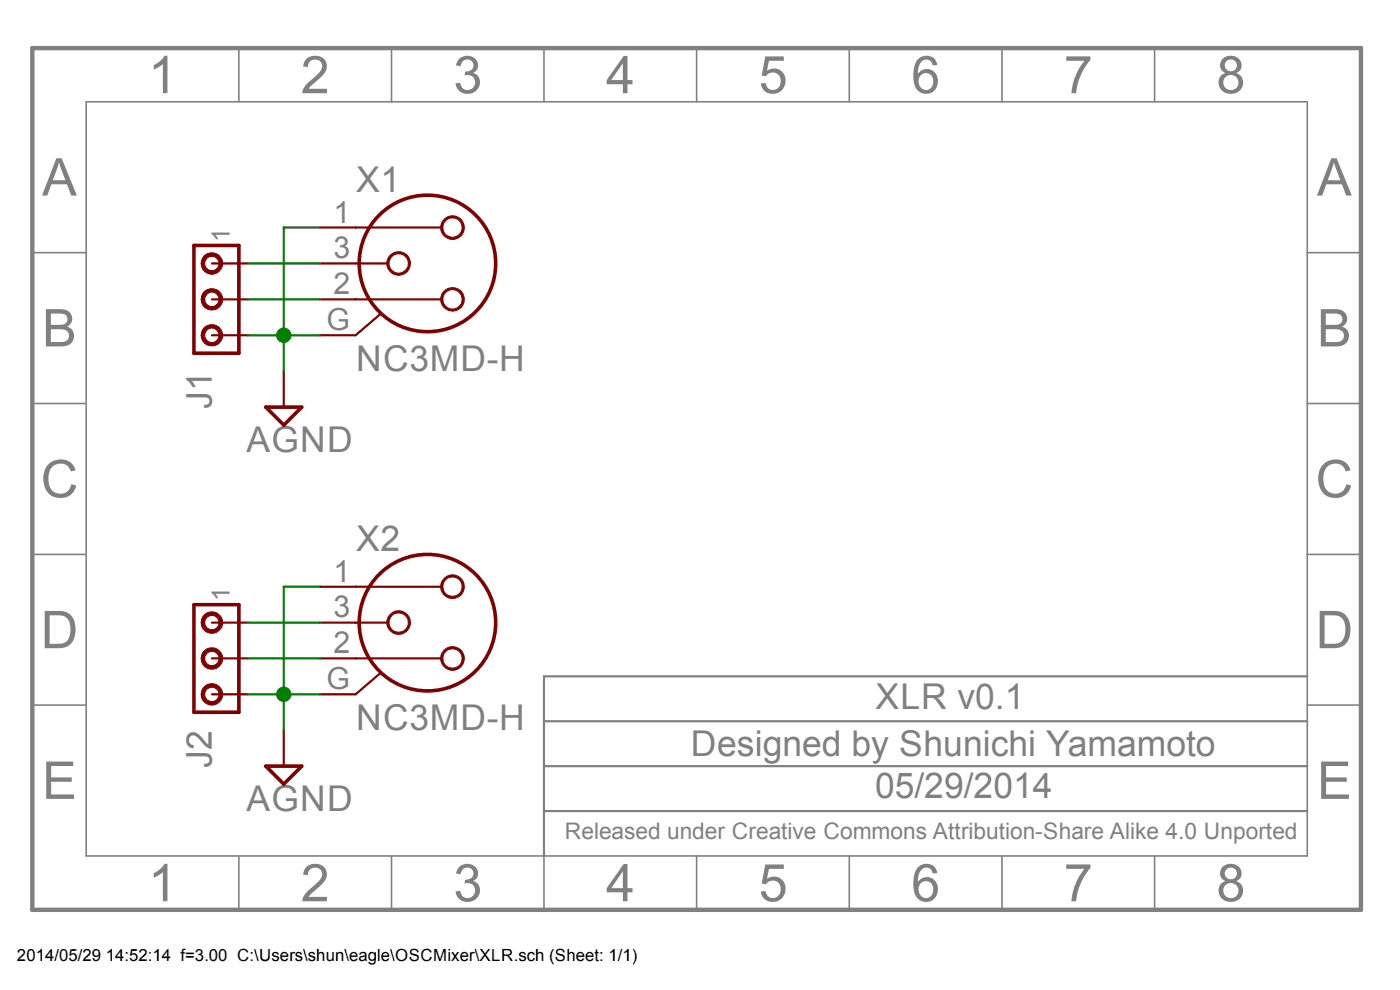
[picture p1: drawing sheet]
<?xml version="1.0" encoding="utf-8"?>
<!DOCTYPE eagle SYSTEM "eagle.dtd">
<eagle version="6.5.0">
<drawing>
<settings>
<setting alwaysvectorfont="no"/>
<setting verticaltext="up"/>
</settings>
<grid distance="0.1" unitdist="inch" unit="inch" style="lines" multiple="1" display="no" altdistance="0.01" altunitdist="inch" altunit="inch"/>
<schematic xreflabel="%F%N/%S.%C%R" xrefpart="/%S.%C%R">
<libraries>
<library name="con-neutrik_ag">
<symbols>
<symbol name="NC3-G">
<wire x1="-5.08" y1="2.54" x2="1.016" y2="2.54" width="0.1524" layer="94"/>
<wire x1="-5.08" y1="-2.54" x2="1.016" y2="-2.54" width="0.1524" layer="94"/>
<wire x1="-5.08" y1="0" x2="-2.794" y2="0" width="0.1524" layer="94"/>
<wire x1="-5.08" y1="-5.08" x2="-3.302" y2="-3.556" width="0.1524" layer="94"/>
<circle x="0" y="0" radius="4.8326" width="0.254" layer="94"/>
<circle x="-2.032" y="0" radius="0.762" width="0.1524" layer="94"/>
<circle x="1.778" y="2.54" radius="0.762" width="0.1524" layer="94"/>
<circle x="1.778" y="-2.54" radius="0.762" width="0.1524" layer="94"/>
<text x="-5.08" y="5.08" size="1.778" layer="95">&gt;NAME</text>
<text x="-5.08" y="-7.62" size="1.778" layer="96">&gt;VALUE</text>
<pin name="1" x="-7.62" y="2.54" visible="pad" length="short" direction="pas" swaplevel="1"/>
<pin name="2" x="-7.62" y="-2.54" visible="pad" length="short" direction="pas" swaplevel="1"/>
<pin name="3" x="-7.62" y="0" visible="pad" length="short" direction="pas" swaplevel="1"/>
<pin name="G" x="-7.62" y="-5.08" visible="pad" length="short" direction="pas"/>
</symbol>
</symbols>
<devicesets>
<deviceset name="NC3" prefix="X">
<gates>
<gate name="G$1" symbol="NC3-G" x="0" y="0" swaplevel="1"/>
</gates>
<devices>
<device name="FD-H" package="NC3FD-H">
<connects>
<connect gate="G$1" pin="1" pad="1"/>
<connect gate="G$1" pin="2" pad="2"/>
<connect gate="G$1" pin="3" pad="3"/>
<connect gate="G$1" pin="G" pad="G"/>
</connects>
<technologies>
<technology name="">
<attribute name="MF" value="NEUTRIK" constant="no"/>
<attribute name="MPN" value="NC3FD-H" constant="no"/>
<attribute name="OC_FARNELL" value="1608398" constant="no"/>
<attribute name="OC_NEWARK" value="87F6600" constant="no"/>
</technology>
</technologies>
</device>
<device name="FD-V" package="NC3FD-V">
<connects>
<connect gate="G$1" pin="1" pad="2"/>
<connect gate="G$1" pin="2" pad="1"/>
<connect gate="G$1" pin="3" pad="3"/>
<connect gate="G$1" pin="G" pad="G"/>
</connects>
<technologies>
<technology name="">
<attribute name="MF" value="FARNELL" constant="no"/>
<attribute name="MPN" value="NC3FDV" constant="no"/>
<attribute name="OC_FARNELL" value="308869" constant="no"/>
<attribute name="OC_NEWARK" value="07WX7308" constant="no"/>
</technology>
</technologies>
</device>
<device name="MD-H" package="NC3MD-H">
<connects>
<connect gate="G$1" pin="1" pad="1"/>
<connect gate="G$1" pin="2" pad="2"/>
<connect gate="G$1" pin="3" pad="3"/>
<connect gate="G$1" pin="G" pad="G"/>
</connects>
<technologies>
<technology name="">
<attribute name="MF" value="NEUTRIK" constant="no"/>
<attribute name="MPN" value="NC3MD-H" constant="no"/>
<attribute name="OC_FARNELL" value="1769923" constant="no"/>
<attribute name="OC_NEWARK" value="87F6598" constant="no"/>
</technology>
</technologies>
</device>
<device name="MD-V" package="NC3MD-V">
<connects>
<connect gate="G$1" pin="1" pad="2"/>
<connect gate="G$1" pin="2" pad="1"/>
<connect gate="G$1" pin="3" pad="3"/>
<connect gate="G$1" pin="G" pad="G"/>
</connects>
<technologies>
<technology name="">
<attribute name="MF" value="" constant="no"/>
<attribute name="MPN" value="NC3MD-V" constant="no"/>
<attribute name="OC_FARNELL" value="308845" constant="no"/>
<attribute name="OC_NEWARK" value="87F6590" constant="no"/>
</technology>
</technologies>
</device>
<device name="FD-H-B" package="NC3FD-H-B">
<connects>
<connect gate="G$1" pin="1" pad="2"/>
<connect gate="G$1" pin="2" pad="1"/>
<connect gate="G$1" pin="3" pad="3"/>
<connect gate="G$1" pin="G" pad="G"/>
</connects>
<technologies>
<technology name="">
<attribute name="MF" value="" constant="no"/>
<attribute name="MPN" value="NC3FD-H-B" constant="no"/>
<attribute name="OC_FARNELL" value="unknown" constant="no"/>
<attribute name="OC_NEWARK" value="27B4248" constant="no"/>
</technology>
</technologies>
</device>
<device name="FD-H-BAG" package="NC3FD-H-BAG">
<connects>
<connect gate="G$1" pin="1" pad="2"/>
<connect gate="G$1" pin="2" pad="1"/>
<connect gate="G$1" pin="3" pad="3"/>
<connect gate="G$1" pin="G" pad="G"/>
</connects>
<technologies>
<technology name="">
<attribute name="MF" value="NEUTRIK" constant="no"/>
<attribute name="MPN" value="NC3FD-H-BAG" constant="no"/>
<attribute name="OC_FARNELL" value="1804674" constant="no"/>
<attribute name="OC_NEWARK" value="89F6038" constant="no"/>
</technology>
</technologies>
</device>
<device name="FD-V-B" package="NC3FD-V-B">
<connects>
<connect gate="G$1" pin="1" pad="2"/>
<connect gate="G$1" pin="2" pad="1"/>
<connect gate="G$1" pin="3" pad="3"/>
<connect gate="G$1" pin="G" pad="G"/>
</connects>
<technologies>
<technology name="">
<attribute name="MF" value="NEUTRIK" constant="no"/>
<attribute name="MPN" value="NC3FD-V-B" constant="no"/>
<attribute name="OC_FARNELL" value="5806150" constant="no"/>
<attribute name="OC_NEWARK" value="27B4255" constant="no"/>
</technology>
</technologies>
</device>
<device name="FD-V-BAG" package="NC3FD-V-BAG">
<connects>
<connect gate="G$1" pin="1" pad="2"/>
<connect gate="G$1" pin="2" pad="1"/>
<connect gate="G$1" pin="3" pad="3"/>
<connect gate="G$1" pin="G" pad="G"/>
</connects>
<technologies>
<technology name="">
<attribute name="MF" value="" constant="no"/>
<attribute name="MPN" value="NC3FD-V-BAG" constant="no"/>
<attribute name="OC_FARNELL" value="unknown" constant="no"/>
<attribute name="OC_NEWARK" value="89F6042" constant="no"/>
</technology>
</technologies>
</device>
<device name="MD-H-B" package="NC3MD-H-B">
<connects>
<connect gate="G$1" pin="1" pad="2"/>
<connect gate="G$1" pin="2" pad="1"/>
<connect gate="G$1" pin="3" pad="3"/>
<connect gate="G$1" pin="G" pad="G"/>
</connects>
<technologies>
<technology name="">
<attribute name="MF" value="" constant="no"/>
<attribute name="MPN" value="NC3MD-H-B" constant="no"/>
<attribute name="OC_FARNELL" value="unknown" constant="no"/>
<attribute name="OC_NEWARK" value="27B4298" constant="no"/>
</technology>
</technologies>
</device>
<device name="MD-V-B" package="NC3MD-V-B">
<connects>
<connect gate="G$1" pin="1" pad="2"/>
<connect gate="G$1" pin="2" pad="1"/>
<connect gate="G$1" pin="3" pad="3"/>
<connect gate="G$1" pin="G" pad="G"/>
</connects>
<technologies>
<technology name="">
<attribute name="MF" value="" constant="no"/>
<attribute name="MPN" value="" constant="no"/>
<attribute name="OC_FARNELL" value="unknown" constant="no"/>
<attribute name="OC_NEWARK" value="unknown" constant="no"/>
</technology>
</technologies>
</device>
<device name="MD-V-BAG" package="NC3MD-V-BAG">
<connects>
<connect gate="G$1" pin="1" pad="2"/>
<connect gate="G$1" pin="2" pad="1"/>
<connect gate="G$1" pin="3" pad="3"/>
<connect gate="G$1" pin="G" pad="G"/>
</connects>
<technologies>
<technology name="">
<attribute name="MF" value="NEUTRIK" constant="no"/>
<attribute name="MPN" value="NC3MD-V-BAG" constant="no"/>
<attribute name="OC_FARNELL" value="unknown" constant="no"/>
<attribute name="OC_NEWARK" value="89F6040" constant="no"/>
</technology>
</technologies>
</device>
<device name="FAH2" package="NC3FAH2">
<connects>
<connect gate="G$1" pin="1" pad="2"/>
<connect gate="G$1" pin="2" pad="1"/>
<connect gate="G$1" pin="3" pad="3"/>
<connect gate="G$1" pin="G" pad="G"/>
</connects>
<technologies>
<technology name="">
<attribute name="MF" value="" constant="no"/>
<attribute name="MPN" value="NC3FAH2" constant="no"/>
<attribute name="OC_FARNELL" value="unknown" constant="no"/>
<attribute name="OC_NEWARK" value="27B4208" constant="no"/>
</technology>
</technologies>
</device>
<device name="FAH2-0" package="NC3FAH2-0">
<connects>
<connect gate="G$1" pin="1" pad="1"/>
<connect gate="G$1" pin="2" pad="2"/>
<connect gate="G$1" pin="3" pad="3"/>
<connect gate="G$1" pin="G" pad="G"/>
</connects>
<technologies>
<technology name="">
<attribute name="MF" value="" constant="no"/>
<attribute name="MPN" value="NC3FAH-2-0" constant="no"/>
<attribute name="OC_FARNELL" value="unknown" constant="no"/>
<attribute name="OC_NEWARK" value="11J5829" constant="no"/>
</technology>
</technologies>
</device>
<device name="FAHR2" package="NC3FAHR2">
<connects>
<connect gate="G$1" pin="1" pad="1"/>
<connect gate="G$1" pin="2" pad="2"/>
<connect gate="G$1" pin="3" pad="3"/>
<connect gate="G$1" pin="G" pad="G"/>
</connects>
<technologies>
<technology name="">
<attribute name="MF" value="" constant="no"/>
<attribute name="MPN" value="" constant="no"/>
<attribute name="OC_FARNELL" value="unknown" constant="no"/>
<attribute name="OC_NEWARK" value="unknown" constant="no"/>
</technology>
</technologies>
</device>
<device name="FAHR2-0" package="NC3FAHR2-0">
<connects>
<connect gate="G$1" pin="1" pad="1"/>
<connect gate="G$1" pin="2" pad="2"/>
<connect gate="G$1" pin="3" pad="3"/>
<connect gate="G$1" pin="G" pad="G"/>
</connects>
<technologies>
<technology name="">
<attribute name="MF" value="" constant="no"/>
<attribute name="MPN" value="" constant="no"/>
<attribute name="OC_FARNELL" value="unknown" constant="no"/>
<attribute name="OC_NEWARK" value="unknown" constant="no"/>
</technology>
</technologies>
</device>
<device name="FAV2" package="NC3FAV2">
<connects>
<connect gate="G$1" pin="1" pad="1"/>
<connect gate="G$1" pin="2" pad="2"/>
<connect gate="G$1" pin="3" pad="3"/>
<connect gate="G$1" pin="G" pad="G"/>
</connects>
<technologies>
<technology name="">
<attribute name="MF" value="NEUTRIK" constant="no"/>
<attribute name="MPN" value="NC3FAV2" constant="no"/>
<attribute name="OC_FARNELL" value="unknown" constant="no"/>
<attribute name="OC_NEWARK" value="83F7211" constant="no"/>
</technology>
</technologies>
</device>
<device name="FAV2-0" package="NC3FAV2-0">
<connects>
<connect gate="G$1" pin="1" pad="1"/>
<connect gate="G$1" pin="2" pad="2"/>
<connect gate="G$1" pin="3" pad="3"/>
<connect gate="G$1" pin="G" pad="G"/>
</connects>
<technologies>
<technology name="">
<attribute name="MF" value="" constant="no"/>
<attribute name="MPN" value="NC3FAV-2-0" constant="no"/>
<attribute name="OC_FARNELL" value="unknown" constant="no"/>
<attribute name="OC_NEWARK" value="67H5773" constant="no"/>
</technology>
</technologies>
</device>
<device name="FBH2" package="NC3FBH2">
<connects>
<connect gate="G$1" pin="1" pad="1"/>
<connect gate="G$1" pin="2" pad="2"/>
<connect gate="G$1" pin="3" pad="3"/>
<connect gate="G$1" pin="G" pad="G"/>
</connects>
<technologies>
<technology name="">
<attribute name="MF" value="" constant="no"/>
<attribute name="MPN" value="NC3FBH2" constant="no"/>
<attribute name="OC_FARNELL" value="unknown" constant="no"/>
<attribute name="OC_NEWARK" value="27B4226" constant="no"/>
</technology>
</technologies>
</device>
<device name="FBH2-B" package="NC3FBH2-B">
<connects>
<connect gate="G$1" pin="1" pad="1"/>
<connect gate="G$1" pin="2" pad="2"/>
<connect gate="G$1" pin="3" pad="3"/>
<connect gate="G$1" pin="G" pad="G"/>
</connects>
<technologies>
<technology name="">
<attribute name="MF" value="" constant="no"/>
<attribute name="MPN" value="" constant="no"/>
<attribute name="OC_FARNELL" value="unknown" constant="no"/>
<attribute name="OC_NEWARK" value="unknown" constant="no"/>
</technology>
</technologies>
</device>
<device name="FBHR2" package="NC3FBHR2">
<connects>
<connect gate="G$1" pin="1" pad="1"/>
<connect gate="G$1" pin="2" pad="2"/>
<connect gate="G$1" pin="3" pad="3"/>
<connect gate="G$1" pin="G" pad="G"/>
</connects>
<technologies>
<technology name="">
<attribute name="MF" value="" constant="no"/>
<attribute name="MPN" value="NC3FBHR2-M25" constant="no"/>
<attribute name="OC_FARNELL" value="unknown" constant="no"/>
<attribute name="OC_NEWARK" value="68R2499" constant="no"/>
</technology>
</technologies>
</device>
<device name="FBHR2-B" package="NC3FBHR2-B">
<connects>
<connect gate="G$1" pin="1" pad="1"/>
<connect gate="G$1" pin="2" pad="2"/>
<connect gate="G$1" pin="3" pad="3"/>
<connect gate="G$1" pin="G" pad="G"/>
</connects>
<technologies>
<technology name="">
<attribute name="MF" value="" constant="no"/>
<attribute name="MPN" value="" constant="no"/>
<attribute name="OC_FARNELL" value="unknown" constant="no"/>
<attribute name="OC_NEWARK" value="unknown" constant="no"/>
</technology>
</technologies>
</device>
<device name="FBV1" package="NC3FBV1">
<connects>
<connect gate="G$1" pin="1" pad="1"/>
<connect gate="G$1" pin="2" pad="2"/>
<connect gate="G$1" pin="3" pad="3"/>
<connect gate="G$1" pin="G" pad="G"/>
</connects>
<technologies>
<technology name="">
<attribute name="MF" value="NEUTRIK" constant="no"/>
<attribute name="MPN" value="NC3FBV1" constant="no"/>
<attribute name="OC_FARNELL" value="unknown" constant="no"/>
<attribute name="OC_NEWARK" value="83F7212" constant="no"/>
</technology>
</technologies>
</device>
<device name="FBV2" package="NC3FBV2">
<connects>
<connect gate="G$1" pin="1" pad="1"/>
<connect gate="G$1" pin="2" pad="2"/>
<connect gate="G$1" pin="3" pad="3"/>
<connect gate="G$1" pin="G" pad="G"/>
</connects>
<technologies>
<technology name="">
<attribute name="MF" value="" constant="no"/>
<attribute name="MPN" value="NC3FBV2" constant="no"/>
<attribute name="OC_FARNELL" value="unknown" constant="no"/>
<attribute name="OC_NEWARK" value="27B4243" constant="no"/>
</technology>
</technologies>
</device>
<device name="FBV2-B" package="NC3FBV2-B">
<connects>
<connect gate="G$1" pin="1" pad="1"/>
<connect gate="G$1" pin="2" pad="2"/>
<connect gate="G$1" pin="3" pad="3"/>
<connect gate="G$1" pin="G" pad="G"/>
</connects>
<technologies>
<technology name="">
<attribute name="MF" value="" constant="no"/>
<attribute name="MPN" value="" constant="no"/>
<attribute name="OC_FARNELL" value="unknown" constant="no"/>
<attribute name="OC_NEWARK" value="unknown" constant="no"/>
</technology>
</technologies>
</device>
<device name="MAV" package="NC3MAV">
<connects>
<connect gate="G$1" pin="1" pad="1"/>
<connect gate="G$1" pin="2" pad="2"/>
<connect gate="G$1" pin="3" pad="3"/>
<connect gate="G$1" pin="G" pad="G"/>
</connects>
<technologies>
<technology name="">
<attribute name="MF" value="FARNELL" constant="no"/>
<attribute name="MPN" value="NC3MAV" constant="no"/>
<attribute name="OC_FARNELL" value="724531" constant="no"/>
<attribute name="OC_NEWARK" value="46WX3058" constant="no"/>
</technology>
</technologies>
</device>
<device name="MBH" package="NC3MBH">
<connects>
<connect gate="G$1" pin="1" pad="1"/>
<connect gate="G$1" pin="2" pad="2"/>
<connect gate="G$1" pin="3" pad="3"/>
<connect gate="G$1" pin="G" pad="G"/>
</connects>
<technologies>
<technology name="">
<attribute name="MF" value="NEUTRIK" constant="no"/>
<attribute name="MPN" value="NC3MBH" constant="no"/>
<attribute name="OC_FARNELL" value="unknown" constant="no"/>
<attribute name="OC_NEWARK" value="91F3470" constant="no"/>
</technology>
</technologies>
</device>
<device name="MBH-B" package="NC3MBH-B">
<connects>
<connect gate="G$1" pin="1" pad="1"/>
<connect gate="G$1" pin="2" pad="2"/>
<connect gate="G$1" pin="3" pad="3"/>
<connect gate="G$1" pin="G" pad="G"/>
</connects>
<technologies>
<technology name="">
<attribute name="MF" value="" constant="no"/>
<attribute name="MPN" value="NC3MBH-B" constant="no"/>
<attribute name="OC_FARNELL" value="unknown" constant="no"/>
<attribute name="OC_NEWARK" value="27B4288" constant="no"/>
</technology>
</technologies>
</device>
<device name="MBHL" package="NC3MBHL">
<connects>
<connect gate="G$1" pin="1" pad="1"/>
<connect gate="G$1" pin="2" pad="2"/>
<connect gate="G$1" pin="3" pad="3"/>
<connect gate="G$1" pin="G" pad="G"/>
</connects>
<technologies>
<technology name="">
<attribute name="MF" value="" constant="no"/>
<attribute name="MPN" value="" constant="no"/>
<attribute name="OC_FARNELL" value="unknown" constant="no"/>
<attribute name="OC_NEWARK" value="unknown" constant="no"/>
</technology>
</technologies>
</device>
<device name="MBHL-B" package="NC3MBHL-B">
<connects>
<connect gate="G$1" pin="1" pad="1"/>
<connect gate="G$1" pin="2" pad="2"/>
<connect gate="G$1" pin="3" pad="3"/>
<connect gate="G$1" pin="G" pad="G"/>
</connects>
<technologies>
<technology name="">
<attribute name="MF" value="" constant="no"/>
<attribute name="MPN" value="" constant="no"/>
<attribute name="OC_FARNELL" value="unknown" constant="no"/>
<attribute name="OC_NEWARK" value="unknown" constant="no"/>
</technology>
</technologies>
</device>
<device name="MBHR" package="NC3MBHR">
<connects>
<connect gate="G$1" pin="1" pad="1"/>
<connect gate="G$1" pin="2" pad="2"/>
<connect gate="G$1" pin="3" pad="3"/>
<connect gate="G$1" pin="G" pad="G"/>
</connects>
<technologies>
<technology name="">
<attribute name="MF" value="" constant="no"/>
<attribute name="MPN" value="NC3MBHR-M25" constant="no"/>
<attribute name="OC_FARNELL" value="unknown" constant="no"/>
<attribute name="OC_NEWARK" value="68R2500" constant="no"/>
</technology>
</technologies>
</device>
<device name="MBHR-B" package="NC3MBHR-B">
<connects>
<connect gate="G$1" pin="1" pad="1"/>
<connect gate="G$1" pin="2" pad="2"/>
<connect gate="G$1" pin="3" pad="3"/>
<connect gate="G$1" pin="G" pad="G"/>
</connects>
<technologies>
<technology name="">
<attribute name="MF" value="" constant="no"/>
<attribute name="MPN" value="" constant="no"/>
<attribute name="OC_FARNELL" value="unknown" constant="no"/>
<attribute name="OC_NEWARK" value="unknown" constant="no"/>
</technology>
</technologies>
</device>
<device name="MBV" package="NC3MBV">
<connects>
<connect gate="G$1" pin="1" pad="1"/>
<connect gate="G$1" pin="2" pad="2"/>
<connect gate="G$1" pin="3" pad="3"/>
<connect gate="G$1" pin="G" pad="G"/>
</connects>
<technologies>
<technology name="">
<attribute name="MF" value="NEUTRIK" constant="no"/>
<attribute name="MPN" value="NC3MBV" constant="no"/>
<attribute name="OC_FARNELL" value="unknown" constant="no"/>
<attribute name="OC_NEWARK" value="83F7213" constant="no"/>
</technology>
</technologies>
</device>
<device name="MBV-B" package="NC3MBV-B">
<connects>
<connect gate="G$1" pin="1" pad="1"/>
<connect gate="G$1" pin="2" pad="2"/>
<connect gate="G$1" pin="3" pad="3"/>
<connect gate="G$1" pin="G" pad="G"/>
</connects>
<technologies>
<technology name="">
<attribute name="MF" value="" constant="no"/>
<attribute name="MPN" value="" constant="no"/>
<attribute name="OC_FARNELL" value="unknown" constant="no"/>
<attribute name="OC_NEWARK" value="unknown" constant="no"/>
</technology>
</technologies>
</device>
</devices>
</deviceset>
</devicesets>
</library>
<library name="con-amp">
<symbols>
<symbol name="MTA-1_3">
<wire x1="-3.81" y1="1.27" x2="-3.81" y2="-1.905" width="0.254" layer="94"/>
<wire x1="3.81" y1="-1.905" x2="-3.81" y2="-1.905" width="0.254" layer="94"/>
<wire x1="3.81" y1="-1.905" x2="3.81" y2="1.27" width="0.254" layer="94"/>
<wire x1="-3.81" y1="1.27" x2="3.81" y2="1.27" width="0.254" layer="94"/>
<circle x="-2.54" y="0" radius="0.635" width="0.254" layer="94"/>
<circle x="0" y="0" radius="0.635" width="0.254" layer="94"/>
<circle x="2.54" y="0" radius="0.635" width="0.254" layer="94"/>
<text x="5.08" y="0" size="1.778" layer="95">&gt;NAME</text>
<text x="5.08" y="-3.81" size="1.778" layer="96">&gt;VALUE</text>
<text x="-5.08" y="-1.27" size="1.27" layer="95">1</text>
<pin name="1" x="-2.54" y="-2.54" visible="off" length="short" direction="pas" rot="R90"/>
<pin name="3" x="2.54" y="-2.54" visible="off" length="short" direction="pas" rot="R90"/>
<pin name="2" x="0" y="-2.54" visible="off" length="short" direction="pas" rot="R90"/>
</symbol>
</symbols>
<devicesets>
<deviceset name="MTA03-100" prefix="J" uservalue="yes">
<gates>
<gate name="G$1" symbol="MTA-1_3" x="0" y="0"/>
</gates>
<devices>
<device name="" package="10X03MTA">
<connects>
<connect gate="G$1" pin="1" pad="1"/>
<connect gate="G$1" pin="2" pad="2"/>
<connect gate="G$1" pin="3" pad="3"/>
</connects>
<technologies>
<technology name=""/>
</technologies>
</device>
</devices>
</deviceset>
</devicesets>
</library>
<library name="supply2">
<symbols>
<symbol name="AGND">
<wire x1="-1.27" y1="0" x2="1.27" y2="0" width="0.254" layer="94"/>
<wire x1="1.27" y1="0" x2="0" y2="-1.27" width="0.254" layer="94"/>
<wire x1="0" y1="-1.27" x2="-1.27" y2="0" width="0.254" layer="94"/>
<text x="-2.667" y="-3.175" size="1.778" layer="96">&gt;VALUE</text>
<pin name="AGND" x="0" y="2.54" visible="off" length="short" direction="sup" rot="R270"/>
</symbol>
</symbols>
<devicesets>
<deviceset name="AGND" prefix="SUPPLY">
<gates>
<gate name="G$1" symbol="AGND" x="0" y="0"/>
</gates>
<devices>
<device name="">
<technologies>
<technology name=""/>
</technologies>
</device>
</devices>
</deviceset>
</devicesets>
</library>
</libraries>
<attributes>
</attributes>
<variantdefs>
</variantdefs>
<classes>
<class number="0" name="default" width="0" drill="0">
</class>
</classes>
<parts>
<part name="X1" library="con-neutrik_ag" deviceset="NC3" device="MD-H" value="NC3MD-H"/>
<part name="X2" library="con-neutrik_ag" deviceset="NC3" device="MD-H" value="NC3MD-H"/>
<part name="J1" library="con-amp" deviceset="MTA03-100" device=""/>
<part name="J2" library="con-amp" deviceset="MTA03-100" device=""/>
<part name="SUPPLY245" library="supply2" deviceset="AGND" device=""/>
<part name="SUPPLY1" library="supply2" deviceset="AGND" device=""/>
</parts>
<sheets>
<sheet>
<plain>
<frame x1="0" y1="0" x2="93.98" y2="60.96" columns="8" rows="5" layer="97"/>
<text x="59.595" y="14.225" size="1.778" layer="97">XLR v0.1</text>
<text x="46.53" y="10.875" size="1.778" layer="97">Designed by Shunichi Yamamoto</text>
<text x="59.61" y="7.89" size="1.778" layer="97">05/29/2014</text>
<text x="37.63" y="5" size="1.143" layer="97">Released under Creative Commons Attribution-Share Alike 4.0 Unported</text>
<wire x1="36.195" y1="3.81" x2="36.195" y2="6.985" width="0.1524" layer="97"/>
<wire x1="36.195" y1="6.985" x2="90.17" y2="6.985" width="0.1524" layer="97"/>
<wire x1="36.195" y1="6.985" x2="36.195" y2="10.16" width="0.1524" layer="97"/>
<wire x1="36.195" y1="10.16" x2="90.17" y2="10.16" width="0.1524" layer="97"/>
<wire x1="36.195" y1="10.16" x2="36.195" y2="13.335" width="0.1524" layer="97"/>
<wire x1="36.195" y1="13.335" x2="90.17" y2="13.335" width="0.1524" layer="97"/>
<wire x1="36.195" y1="13.335" x2="36.195" y2="16.51" width="0.1524" layer="97"/>
<wire x1="36.195" y1="16.51" x2="90.17" y2="16.51" width="0.1524" layer="97"/>
</plain>
<instances>
<instance part="X1" gate="G$1" x="27.94" y="45.72"/>
<instance part="X2" gate="G$1" x="27.94" y="20.32"/>
<instance part="J1" gate="G$1" x="12.7" y="43.18" rot="MR270"/>
<instance part="J2" gate="G$1" x="12.7" y="17.78" rot="MR270"/>
<instance part="SUPPLY245" gate="G$1" x="17.78" y="35.56"/>
<instance part="SUPPLY1" gate="G$1" x="17.78" y="10.16"/>
</instances>
<busses>
</busses>
<nets>
<net name="N$1" class="0">
<segment>
<pinref part="J1" gate="G$1" pin="1"/>
<pinref part="X1" gate="G$1" pin="3"/>
<wire x1="15.24" y1="45.72" x2="20.32" y2="45.72" width="0.1524" layer="91"/>
</segment>
</net>
<net name="N$2" class="0">
<segment>
<pinref part="J1" gate="G$1" pin="2"/>
<pinref part="X1" gate="G$1" pin="2"/>
<wire x1="15.24" y1="43.18" x2="20.32" y2="43.18" width="0.1524" layer="91"/>
</segment>
</net>
<net name="AGND" class="0">
<segment>
<pinref part="X1" gate="G$1" pin="1"/>
<pinref part="SUPPLY245" gate="G$1" pin="AGND"/>
<wire x1="20.32" y1="48.26" x2="17.78" y2="48.26" width="0.1524" layer="91"/>
<wire x1="17.78" y1="48.26" x2="17.78" y2="40.64" width="0.1524" layer="91"/>
<pinref part="X1" gate="G$1" pin="G"/>
<wire x1="17.78" y1="40.64" x2="17.78" y2="38.1" width="0.1524" layer="91"/>
<wire x1="20.32" y1="40.64" x2="17.78" y2="40.64" width="0.1524" layer="91"/>
<pinref part="J1" gate="G$1" pin="3"/>
<wire x1="15.24" y1="40.64" x2="17.78" y2="40.64" width="0.1524" layer="91"/>
<junction x="17.78" y="40.64"/>
</segment>
<segment>
<pinref part="J2" gate="G$1" pin="3"/>
<pinref part="X2" gate="G$1" pin="G"/>
<wire x1="15.24" y1="15.24" x2="17.78" y2="15.24" width="0.1524" layer="91"/>
<pinref part="SUPPLY1" gate="G$1" pin="AGND"/>
<wire x1="17.78" y1="15.24" x2="20.32" y2="15.24" width="0.1524" layer="91"/>
<wire x1="17.78" y1="12.7" x2="17.78" y2="15.24" width="0.1524" layer="91"/>
<wire x1="17.78" y1="15.24" x2="17.78" y2="22.86" width="0.1524" layer="91"/>
<pinref part="X2" gate="G$1" pin="1"/>
<wire x1="17.78" y1="22.86" x2="20.32" y2="22.86" width="0.1524" layer="91"/>
<junction x="17.78" y="15.24"/>
</segment>
</net>
<net name="N$3" class="0">
<segment>
<pinref part="J2" gate="G$1" pin="1"/>
<pinref part="X2" gate="G$1" pin="3"/>
<wire x1="15.24" y1="20.32" x2="20.32" y2="20.32" width="0.1524" layer="91"/>
</segment>
</net>
<net name="N$4" class="0">
<segment>
<pinref part="J2" gate="G$1" pin="2"/>
<pinref part="X2" gate="G$1" pin="2"/>
<wire x1="15.24" y1="17.78" x2="20.32" y2="17.78" width="0.1524" layer="91"/>
</segment>
</net>
</nets>
</sheet>
</sheets>
</schematic>
</drawing>
</eagle>
